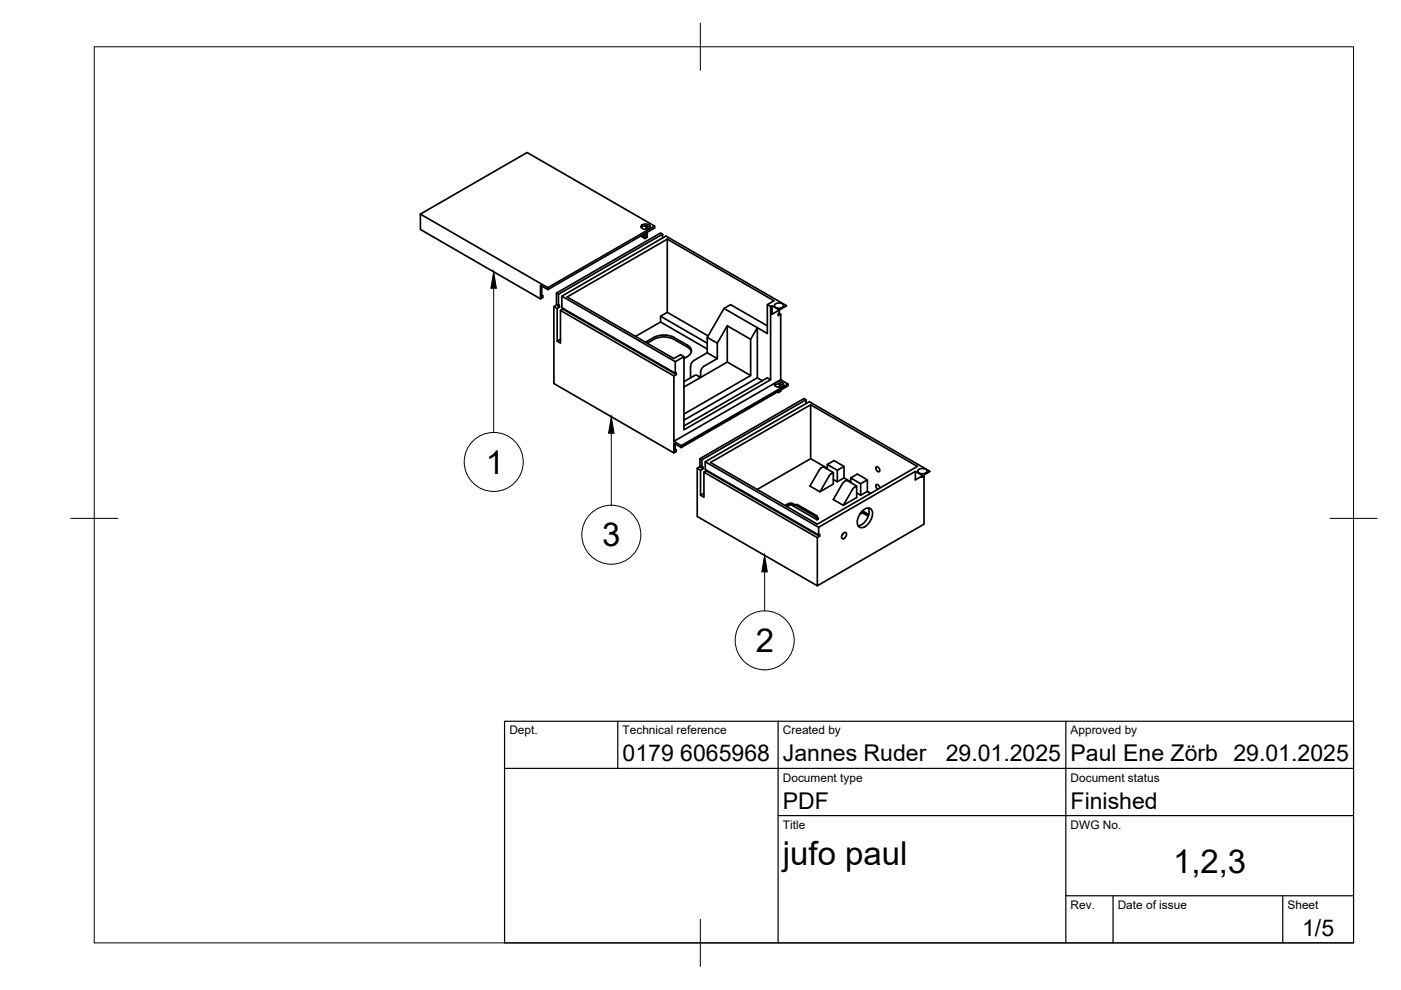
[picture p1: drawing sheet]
<svg xmlns="http://www.w3.org/2000/svg" width="297mm" height="210mm" viewBox="0 0 297 210" stroke-linecap="round" stroke-linejoin="round" font-family="sans-serif">
<!-- layer: Visible -->
<g fill="none" stroke="#000" stroke-width=".36">
<path d="M89.1 45.4l22.7-13.1 27 15.6-22.7 13.1zM89.1 45.4v3.3l25.5 14.7M136 48.3a1.35 1.35 0 0 1 1.8 0M136 47.8a1.23 1.23 0 0 1 1.9 .3 1.14 1.14 0 0 1-2 0zM136.1 49.9l.6 .3v.4l-.9-.5M136.4 49.7l.6 .4M137 49.4v.7l-.3 .1M137 47.9v.7M137.2 47.9v.7M137.2 49.2v1.1l-.5 .3M138.8 47.9v.4l-22.7 13.1v-.4M140.5 50.5v-.9l-22.1 12.8v2.4l.2-.1v.4l-.5 .3v6.9l.7-.4"/>
<path d="M140.5 49.6l-.4-.2-22.1 12.7 .4 .3M141.5 50.7l-21.3 12.3 22.7 13 1.4-.8 .7 .4M114.9 60.7v2.1l.2-.1M116.1 61.4l-1.5-.9v2.9l.5-.3v-.4l-.2-.1M117.4 65v16.3l25.5 14.7M118 62.1v2.5l.4 .2M118.1 64.6l-.7 .4 .7 .4M118.3 64.8l.3 .3M118.8 65.8v7l-.7-.5M119.1 62.8v2.4l24.1 13.9M119.3 65.4v.1l24.1 13.9M119.3 65.5l-.5 .3 24.1 13.9"/>
<path d="M134.7 71.3l5.4-3 9.8 5.7M136.9 72.6a5.7 5.7 0 0 1 5.4-1.3l3.4 1.9a1.28 1.28 0 0 1 .9 1.2 1.28 1.28 0 0 1-.9 1.2M137.2 72.8a5.1 5.1 0 0 1 5.7-.9l3.1 1.9 .6 .8M140.1 67v1.3M141.5 66.2l-1.4 .8 9.8 5.8M145.7 75.6l-.7 .4M146.4 77.7v2.4M147.2 79.7l-2.2 1.2M147.2 79.6h.7M147.9 79.7l.7 .2M148.5 78.9v1M148.6 79.9l-.4 .3"/>
<path d="M152.1 72.8v3.2l-2.2-1.2M152.1 76l-2.8 1.6a1.57 1.57 0 0 0-.8 1.3M154.2 69.1l-2.1 3.7-2.2-1.3M154.2 76.8l-6 3.4M159.2 71.9l-5-2.8v7.7l5 2.8M162.7 69.1l-7.8-4.5-1.4 .8-3.6 6.1v3.3l-2.8 1.6a1.57 1.57 0 0 0-.7 1.3M162.7 64.6v6.1l-9.2-5.3M163.4 65l-.7-.4 1.4-.8-22.6-13.1v15.5l8.6 5M163.7 64.8l1.5 .9v.7l-.2 .1v.4l.5-.3M164.3 64.6a1.23 1.23 0 0 1 1.9 .2 1.14 1.14 0 0 1-2 0zM165.2 66.4l.3 .2M165.5 66.6v13.9l-22.6 13.1v-13.9l.5-.3v-.4l-.2 .1v-2.4l1.8-1.1v15.5l18.4-10.6v-15.5l.3-.2v1.8l3.1-1.8-25.6-14.7-22.1 12.7 24.1 13.9"/>
<path d="M142.9 93.6l1.5 .9M143.1 94.1v1.4l.3-.1M144.4 94.9l-1.5-.9v2l.5-.3v-.3l-.3-.2M144.4 94.5l22.7-13.1v.4l-22.7 13.1zM145 87.8l14.2-8.2v-7.7l1.4-2.4v10.6l-15.6 9M147.8 99.3v10.2l25.5 14.7M148.2 80.2l-3.2 1.9M148.4 97.3l.4 .2M148.5 98.9l-.7 .4 .7 .4M148.7 99.1l.3 .3v-.4l-.2 .1M149 99.4l-.5 .3v5.3l.7-.4M149.5 97.9l24.1 13.9"/>
<path d="M149.7 99.7v.1l24.1 13.9v-.4l-.2 .1M149.7 99.8l-.5 .3 24.1 13.9M150.6 98.1l21.3-12.3 22.6 13.1-21.2 12.2zM160.6 80.1l1 .6M163.4 80.5l-.7-.4-17.7 10.2M164.3 81.7a1.35 1.35 0 0 1 1.8 0M164.3 81.3a1.23 1.23 0 0 1 1.9 .2 1.14 1.14 0 0 1-2 0zM165 83v.2l-.2-.1M165.2 81.4v.7M165.5 82.7v.3l-.5 .2M165.5 81.4v.7M165.5 80.5l1.6 .9"/>
<path d="M170.9 85.6v-.8l-22.1 12.7v1.6M170.9 84.8l-.4-.3-22.1 12.8v1.6l.4 .2M171.9 85.8v11.5M173.7 99.7l-2 3.4 2.1 1.2 2.9-1.7v-2.4l-.8 .5-2.1 3.6M174.1 99.2l.5-.2 2.1 1.2M174.1 99.2l-.5 .5M175.4 99.3l-3.5-2-11.4 6.5M175.4 98.5l1.4-.8 2.1 1.2v2.4M175.4 99.5v-1l2.1 1.2M178.9 98.9l-1.4 .8v2.4M185.7 99l.2-.1a.66 .66 0 0 1 .5 .5 .66 .66 0 0 1-.1 .6 .78 .78 0 0 1-.6-1zM194.1 99.9l1.5 1-1.5 .8v-1.8l-20.5 11.9v1.6"/>
<path d="M194.7 99.7a1.23 1.23 0 0 1 1.9 .2 1.14 1.14 0 0 1-2 0zM149.2 100.1v5.3l-.7-.4M167.6 106.8v.2l5.6 3.2M167.6 107l-.7 .4M168.2 106.8l.5 .3-.3 .2-.8-.5-.9 .6M168.2 106.8l-.3-.1a1.73 1.73 0 0 0-1.5 .5M172.9 109.5l.2-.2 .4 .7-.3 .1zM173.1 109.3l-4.1-2.4-.3 .2 4.2 2.4M173.5 110l-.3 .1M176.7 101.7l.8 .4 1.4-.8 1.5 .8M178.6 113.4h.1M178.7 113.1l-.2 .5"/>
<path d="M178.7 113.1l.5-.2a.76 .76 0 0 1 .1 .9 .76 .76 0 0 1-.8 .3v-.5zM180.4 101.3l1.4-.8 2.1 1.2v2.5M180.4 102.3v-1l2.1 1.3v2.4M180.7 103.8l-1.9 3.3M181.2 103.3l-.5 .5M181.6 104.5l.9 .5 1.4-.8 .7 .4M181.6 103.1l-2.1-1.3-.4 .3-.5 .5-1.9 3.3 2.1 1.2 2.8-1.6v-2.4l-.4 .2M182.8 108.4l-.3 .5M182.8 108.7v-.2l1.3 .8M182.8 108.5l.2-.1 1.2 .7M182.8 108.7l1.3 .7M182.8 108.7l-.5 .3"/>
<path d="M182.9 108.2a1.15 1.15 0 0 1 1.6-.4 1.15 1.15 0 0 1 .4 1.6 3.1 3.1 0 0 1-2.3 2.5 1.43 1.43 0 0 1-.6-2.2zM183.9 101.7l-1.4 .9M184.1 107.7a3.1 3.1 0 0 1-2.2 3.8M186.5 103.5a.66 .66 0 0 0-.8-.7 .81 .81 0 0 0 .4 .9M195.4 101v.2l.5-.3v10.2l-22.6 13.1v-10.2l.5-.3M195.6 100.9l1.6-1-25.6-14.7-22.1 12.7v1.6l24.1 13.9M195.7 100.8l.2 .1"/>
</g>
<!-- layer: BORDER -->
<path d="M20 9.9h267v190h-267zM148.5 4.9v10M15 109.9h10M282 109.9h10M148.5 194.9v10" fill="none" stroke="#000" stroke-width=".21"/>
<!-- layer: TITLEBLOCK -->
<path d="M107 152.9h180v47h-180zM131 152.9v10M165 152.9v47M226 152.9v47M107 162.9h180M165 172.9h122M226 189.9h61M236 189.9v10M272 189.9v10" fill="none" stroke="#000" stroke-width=".25"/>
<!-- layer: Balloons -->
<g fill="none" stroke="#000" stroke-width=".21">
<circle cx="104.7" cy="97.9" r="6.3"/>
<circle cx="129.6" cy="113.4" r="6.3"/>
<circle cx="162.1" cy="135.8" r="6.3"/>
</g>
<!-- layer: 0 -->
<path d="M104.7 57.6l.5 3.5h-1.1zM129.6 88.4l.6 3.5h-1.2zM162.1 117.7l.6 3.6h-1.2z" fill="#000" stroke="#000" stroke-width=".21"/>
<path d="M104.7 61.1v30.6M129.6 91.9v15.2M162.1 121.3v8.2" fill="none" stroke="#000" stroke-width=".21"/>
<g font-size="7">
<text x="103" y="100.5">1</text>
<text x="127.7" y="115.9">3</text>
<text x="160.3" y="138.3">2</text>
<text x="166" y="183.4">jufo paul</text>
<text x="248.7" y="185.2">1,2,3</text>
</g>
<g font-size="4.9">
<text x="132" y="161.4">0179 6065968</text>
<text x="166" y="161.4">Jannes Ruder</text>
<text x="200.5" y="161.4">29.01.2025</text>
<text x="227" y="161.4">Paul Ene Zörb 29.01.2025</text>
<text x="166" y="171.4">PDF</text>
<text x="227" y="171.4">Finished</text>
<text x="276.1" y="198.6">1/5</text>
</g>
<g font-size="2.5">
<text x="108" y="155.7">Dept.</text>
<text x="132" y="155.7">Technical reference</text>
<text x="166" y="155.7">Created by</text>
<text x="227" y="155.7">Approved by</text>
<text x="166" y="165.7">Document type</text>
<text x="227" y="165.7">Document status</text>
<text x="166" y="175.7">Title</text>
<text x="227" y="175.7">DWG No.</text>
<text x="227" y="192.7">Rev.</text>
<text x="237" y="192.7">Date of issue</text>
<text x="273" y="192.7">Sheet</text>
</g>
</svg>
